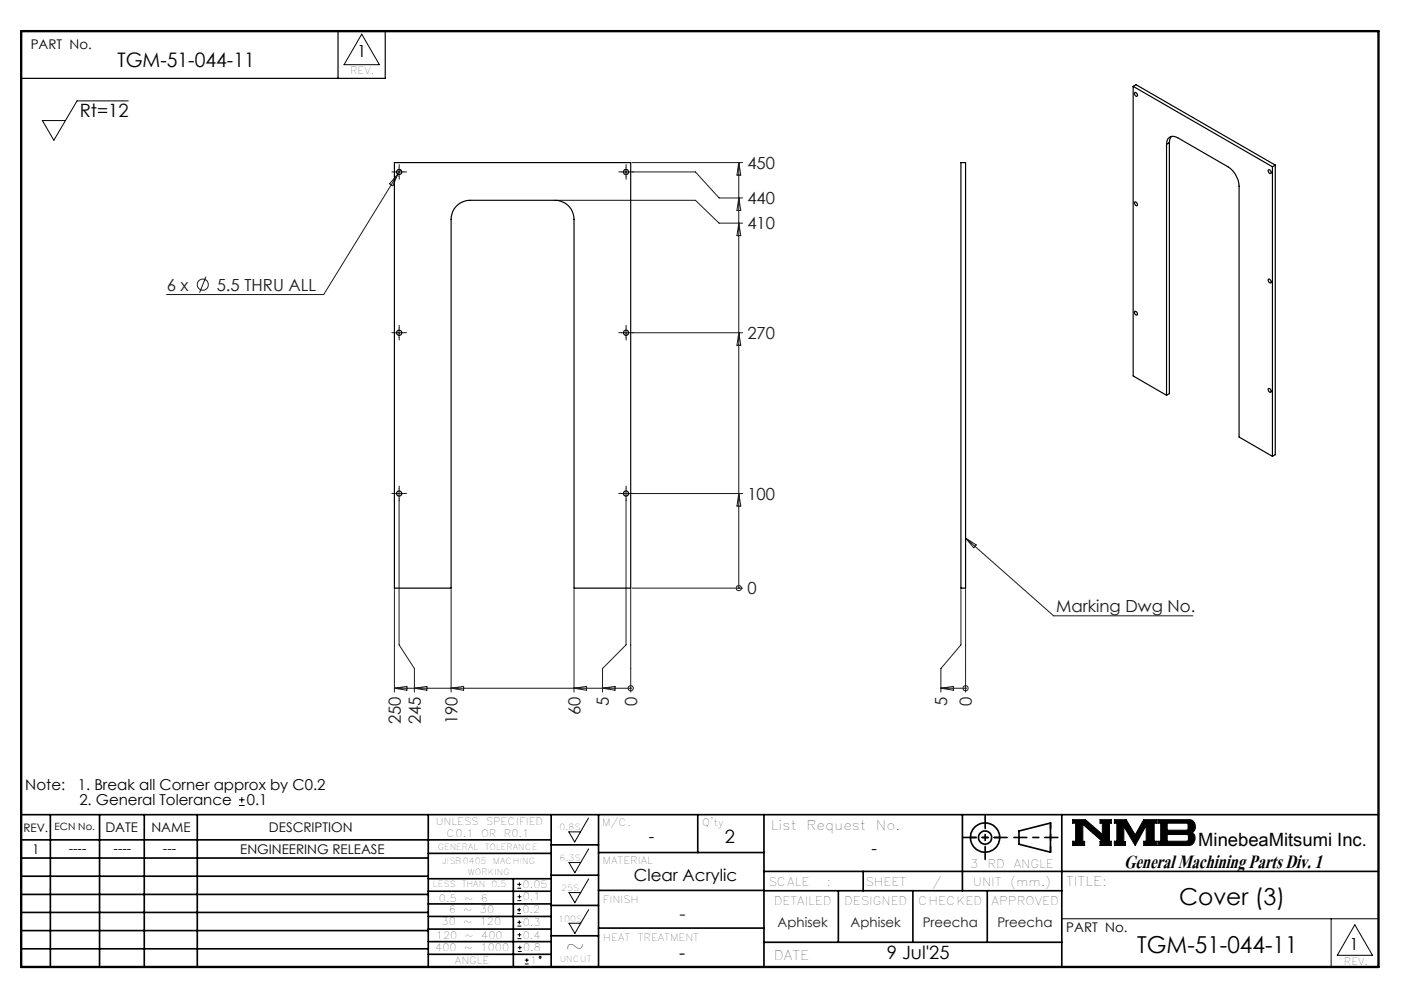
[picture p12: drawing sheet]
<svg xmlns="http://www.w3.org/2000/svg" width="297mm" height="210mm" viewBox="0 0 297 210" stroke-linecap="round" stroke-linejoin="round" font-family="sans-serif">
<g fill="none" stroke="#000" stroke-width=".21">
<path d="M76.5 7.2l3.8 6.5h-7.5zM27.1 21.3h-10.8l-4.9 8.4-2.4-4.2h4.9M50.6 170.3h1.2M50.6 169.1h1.2M51.2 168.5v1.2M120.3 175.9h2.5l-1.2 2.2zM124.5 173l-1.7 2.9M124.5 179.5l-1.7 2.9M226.9 173.3h2.7l3.6 3.2v-2.4h-.5v-.8h2.4v.8h-.4v3.8h.4v.9h-2.4v-.9h.5l-4.1-3.6v3.6h.3v.9h-2.5v-.9h.6v-3.8h-.6zM235.7 173.3h2.5l1.9 3.3 1.8-3.3h2.8v.8h-.5v3.8h.5v.9h-2.8v-.9h.6v-3.3l-2.4 4.2-2.4-4v3.2h.4v.8h-2.4v-.9h.6v-3.8h-.6zM244.9 173.3h6.6a1.47 1.47 0 0 1 1.3 1.2 1.47 1.47 0 0 1-.7 1.6 1.48 1.48 0 0 1 .7 1.6 1.48 1.48 0 0 1-1.4 1.1h-6.5v-.9h.6v-3.8h-.6zM246.9 174.1h4.1l.3 .2v1l-.3 .3h-4.1z"/>
<path d="M246.9 176.5h4.2l.3 .3v.8l-.4 .3h-4.1zM109.4 193.2h.8M109.4 192.4h.8M109.4 187.8h.8M109.4 187h.8M109.5 198.5h.8M109.5 197.7h.8M109.5 195.9h.8M109.5 195h.8M109.5 190.5h.8M109.5 189.6h.8M109.8 192v.8"/>
<path d="M109.9 194.7v.8M109.9 186.6v.8M109.9 189.2v.8M109.9 197.3v.8M110 200v.8M120.4 182.4h2.4l-1.2 2.2zM120.4 188.8h2.4l-1.2 2.1zM120.4 195.3h2.4l-1.2 2.1zM124.5 185.9l-1.7 2.9M124.5 192.4l-1.7 2.9M224.6 194.3h67M281.6 194.3v10.2"/>
<path d="M286.6 195.6l3.7 6.4h-7.4zM109.5 201.2h.8M109.5 200.4h.8M111 203.9h.8M111 203.1h.8M111.4 202.7v.8"/>
<circle cx="114.3" cy="202.5" r=".2"/>
</g>
<g fill="none" stroke="#000" stroke-width=".35">
<path d="M4.5 172.3h287.1M4.5 177.6h112.1M10.7 172.3v32.2M21.1 172.3v32.2M30.5 172.3v32.2M41.7 172.3v32.2M90.6 172.3v32.2M116.6 172.3v32.2M116.6 178.7h10M126.6 172.3v32.2M147.6 172.3v8M161.6 172.3v32.2"/>
<path d="M203.6 172.3v16.1M215.5 175.7l6.7-1.6v6.1l-6.7-1.7zM224.6 172.3v32.2M4.5 185.3h86.1M4.5 181.5h86.1M4.5 189.2h86.1M4.5 193h86.1M4.5 196.8h86.1M90.6 199.1h26M90.6 193.8h26M90.6 188.5h26M90.6 191.2h26"/>
<path d="M90.6 180.5h26M90.6 185.8h26M90.6 196.5h26M108.6 185.8v18.5M116.6 185.1h10M116.6 191.5h10M116.6 197.9h10M126.6 196.3h35M126.6 188.3h35M126.6 180.3h35M161.6 184.3h130M161.6 199.3h63"/>
<path d="M161.6 188.4h63M177.3 188.4v10.9M182.6 184.3v4.1M193.1 188.4v10.9M208.8 188.4v10.9M4.5 200.7h86.1M90.6 201.8h26"/>
<circle cx="208.4" cy="177.1" r="3.1"/>
<circle cx="208.4" cy="177.1" r="1.4"/>
</g>
<path d="M4.5 6.6h287.1" fill="none" stroke="#000" stroke-width=".21" stroke-dasharray="6.3 1.3 1.3 1.3" stroke-dashoffset="1.9"/>
<g fill="none" stroke="#000" stroke-width=".25">
<path d="M71.5 6.6v10M81.5 6.6v10h-77M239.7 18.3l29.5 17M239.7 18.3l.6-.4 29.5 17M239.7 18.3v61.2l7.1 4.1M240 19.6a.47 .47 0 0 1 .5 .2 .47 .47 0 0 1 0 .6l-.4-.3zM83.4 34.4h50v90h-12v-78a4 4 0 0 0-4-4h-18a4 4 0 0 0-4 4v78h-12zM203.3 34.4h1v90h-1zM246.8 30.5a1.46 1.46 0 0 1 .7-1.5 1.46 1.46 0 0 1 1.6 .1l10.7 6.2a5.2 5.2 0 0 1 2.3 4.1v53l7.1 4.1M246.8 30.5v53.1M247.4 30.2l-.6 .3M247.4 30.2v53l-.6 .4"/>
<path d="M247.8 28.8l-.3 .6-.1 .8M268.4 35.9a.5 .5 0 0 1 .4 .3 .5 .5 0 0 1-.1 .5 .56 .56 0 0 1-.3-.8zM269.2 35.3v61.2M269.8 34.9l-.6 .4M269.8 34.9v61.3l-.6 .3M240 42.7a.47 .47 0 0 1 .5 .3 .47 .47 0 0 1 0 .5l-.4-.2zM268.3 59.1a.45 .45 0 0 1 .5 .2 .45 .45 0 0 1-.1 .6l-.3-.3zM240 65.9a.46 .46 0 0 1 .5 .2 .46 .46 0 0 1 0 .6l-.4-.3zM268.3 82.2a.45 .45 0 0 1 .5 .2 .45 .45 0 0 1-.1 .6l-.3-.2z"/>
<circle cx="84.4" cy="36.4" r=".56"/>
<circle cx="132.4" cy="36.4" r=".55"/>
<circle cx="84.4" cy="70.4" r=".55"/>
<circle cx="132.4" cy="70.4" r=".54"/>
<circle cx="84.4" cy="104.4" r=".55"/>
<circle cx="132.4" cy="104.4" r=".54"/>
</g>
<path d="M205.3 177.1h6.2M222.2 174v6.2" fill="none" stroke="#000" stroke-width=".35" stroke-dasharray="15.2 1.3 1.3 1.3" stroke-dashoffset="14.1"/>
<path d="M203.8 177.1h9.2M208.4 172.5v9.2M214.5 177.1h9.3" fill="none" stroke="#000" stroke-width=".35" stroke-dasharray="15.2 1.3 1.3 1.3" stroke-dashoffset="12.5"/>
<path d="M4.5 6.6h287.1v197.9h-287.1z" fill="none" stroke="#000" stroke-width=".5"/>
<path d="M226.9 173.3v.8h.6v3.8h-.6v.9h2.5v-.9h-.3v-3.6l4.1 3.6h-.5v.9h2.4v-.9h-.4v-3.8h.4v-.8h-2.4v.8h.5v2.4l-3.6-3.2zM235.7 173.3v.8h.6v3.8h-.6v.9h2.4v-.8h-.4v-3.2l2.4 4 2.4-4.2v3.3h-.6v.9h2.8v-.9h-.5v-3.8h.5v-.8h-2.8l-1.8 3.3-1.9-3.3zM246.9 176.5h4.2l.3 .2v1l-.3 .2h-4.2zM244.9 173.3v.8h.6v3.8h-.6v.9h6.9l.7-.5 .3-.9-.1-.7-.6-.6a1.48 1.48 0 0 0 .7-1.6 1.48 1.48 0 0 0-1.3-1.2zM246.9 174.1h4.1l.3 .2v1.1l-.2 .2h-4.2z" fill-rule="evenodd" fill="#000"/>
<g fill="none" stroke="#191924" stroke-width=".21">
<path d="M83.4 36.4h2M84.1 36.9l-15.6 25.4h-33.3M84.1 36.9l-1 2.4-.7-.4zM84.4 35.4v2M84.7 35.9l-.6 1M131.4 36.4h2M132.4 35.4v2M133.7 34.4h23.4M133.8 36.4h13.3l5 5.5h5M156.3 34.4v90M156.3 34.4l.4 2.6h-.8zM43.6 58.5l-1.4 3.4"/>
<path d="M117.7 42.4h29.4l5 4.8h5M156.3 41.9l.4 2.6h-.8zM156.3 47.2l.4 2.6h-.8zM83.4 70.4h2M84.4 69.4v2M131.4 70.4h2M132.4 69.4v2M133.8 70.4h23.3M156.3 70.4l.4 2.6h-.8zM83.4 104.4h2M84.4 103.4v2M84.4 105.7v30.7l3.3 5v5"/>
<path d="M131.4 104.4h2M132.4 103.4v2M132.4 105.7v30.7l-4.9 5v5M133.8 104.4h23.3M156.3 104.4l.4 2.6h-.8zM204.3 113.8l18.6 16.4h29.4M204.3 113.8l2.2 1.4-.5 .6zM83.4 124.7v21.7M95.4 124.7v21.7M121.4 124.7v21.7M133.4 124.7v21.7M133.7 124.4h23.4"/>
<path d="M156.3 124.4h.1M203.3 124.7v11.7l-4.3 5v5M204.3 124.7v21.7M83.4 145.5h50M83.4 145.5l2.7-.3v.8zM87.7 145.5l2.6-.3v.8zM95.4 145.5l2.7-.3v.8zM121.4 145.5l2.7-.3v.8zM127.5 145.5l2.6-.3v.8zM133.4 145.5h.1M199 145.5h5.3M199 145.5l2.7-.3v.8z"/>
<path d="M204.3 145.5h.1"/>
<circle cx="42.9" cy="60.2" r="1.18"/>
<circle cx="156.3" cy="124.4" r=".56"/>
<circle cx="133.4" cy="145.5" r=".55"/>
<circle cx="204.2" cy="145.6" r=".54"/>
</g>
<g fill="none" stroke="#191924" stroke-width=".21" stroke-dasharray="15.2 1.3 1.3 1.3">
<path d="M83.4 36.4h-.5M84.4 35.4v-.6M84.4 37.4v.5M85.4 36.4h.6M131.4 36.4h-.5M132.4 35.4v-.6M132.4 37.4v.5M133.4 36.4h.6M83.4 70.4h-.5M84.4 69.4v-.6M84.4 71.4v.5M85.4 70.4h.6"/>
<path d="M131.4 70.4h-.5M132.4 69.4v-.6M132.4 71.4v.5M133.4 70.4h.6M83.4 104.4h-.5M84.4 103.4v-.6M84.4 105.4v.5M85.4 104.4h.6M131.4 104.4h-.5M132.4 103.4v-.6M132.4 105.4v.5M133.4 104.4h.6"/>
</g>
<text font-size="6.2" x="237.8" y="183.6">General Machining Parts Div. 1</text>
<g font-size="4.9">
<text x="249.4" y="191.4">Cover (3)</text>
<text x="119.6" y="201.8">~</text>
<text x="240.6" y="201.5">TGM-51-044-11</text>
</g>
<text font-size="4.2" x="24.8" y="14.3">TGM-51-044-11</text>
<g font-size="3.9">
<text x="16.9" y="24.6">Rt=12</text>
<text x="153.3" y="178.4">2</text>
<text x="253.5" y="178.9">MinebeaMitsumi Inc.</text>
<text x="143.7" y="202.9">-</text>
<text x="187.6" y="202.9">9 Jul'25</text>
</g>
<text font-size="3.9" fill="#191924" x="143.7" y="194.6">-</text>
<g font-size="3.5">
<text x="75.6" y="12.1">1</text>
<text x="137.3" y="178.2">-</text>
<text x="184.4" y="180.5">-</text>
<text x="134.1" y="186.3">Clear Acrylic</text>
<text x="285.5" y="200.9">1</text>
</g>
<g font-size="3.5" fill="#191924">
<text x="158.1" y="35.7">450</text>
<text x="158.1" y="43.2">440</text>
<text x="158.1" y="48.5">410</text>
<text x="35.3" y="61.5">6 x</text>
<text x="45.8" y="61.5">5.5 THRU ALL</text>
<text x="158.1" y="71.7">270</text>
<text x="158.1" y="105.7">100</text>
<text x="158.1" y="125.7">0</text>
<text x="223.4" y="129.4">Marking Dwg No.</text>
<text x="128.8" y="149.3" transform="rotate(-90 128.8 149.3)">5</text>
<text x="134.8" y="149.3" transform="rotate(-90 134.8 149.3)">0</text>
<text x="200.4" y="149.3" transform="rotate(-90 200.4 149.3)">5</text>
<text x="205.6" y="149.3" transform="rotate(-90 205.6 149.3)">0</text>
<text x="84.8" y="153.2" transform="rotate(-90 84.8 153.2)">250</text>
<text x="89" y="153.2" transform="rotate(-90 89 153.2)">245</text>
<text x="96.8" y="153.2" transform="rotate(-90 96.8 153.2)">190</text>
<text x="122.8" y="151.2" transform="rotate(-90 122.8 151.2)">60</text>
</g>
<g font-size="3.2">
<text x="5.4" y="167.2">Note:</text>
<text x="16.4" y="167.2">1. Break all Corner approx by C0.2</text>
<text x="16.8" y="170.3">2. General Tolerance</text>
<text x="52.2" y="170.3">0.1</text>
</g>
<g font-size="2.8">
<text x="6.5" y="10.4">PART No.</text>
<text x="22.3" y="175.9">DATE</text>
<text x="32" y="175.9">NAME</text>
<text x="56.9" y="175.9">DESCRIPTION</text>
<text x="163.1" y="175.4">List</text>
<text x="170.6" y="175.4">Request</text>
<text x="185.3" y="175.4">No.</text>
<text x="6.8" y="180.6">1</text>
<text x="14.5" y="180.3">----</text>
<text x="24" y="180.3">----</text>
<text x="34.5" y="180.3">---</text>
<text x="50.8" y="180.7">ENGINEERING RELEASE</text>
<text x="225.5" y="187.3">TITLE:</text>
<text x="225.6" y="197.2">PART No.</text>
<text x="163.7" y="203">DATE</text>
</g>
<g font-size="2.8" fill="#191924">
<text x="164.5" y="196.1">Aphisek</text>
<text x="179.9" y="196.1">Aphisek</text>
<text x="195.2" y="196.1">Preecha</text>
<text x="211" y="196.1">Preecha</text>
</g>
<g font-size="2.5">
<text x="4.9" y="175.9">REV.</text>
<text x="205.2" y="183.6">3</text>
<text x="208.9" y="183.6">RD</text>
<text x="214.4" y="183.6">ANGLE</text>
<text x="162.5" y="187.3">SCALE</text>
<text x="163.7" y="191.5">DETAILED</text>
<text x="174.9" y="187.3">:</text>
<text x="178.6" y="191.5">DESIGNED</text>
<text x="183.1" y="187.3">SHEET</text>
<text x="194.2" y="191.5">CHECKED</text>
<text x="197.2" y="187.3">/</text>
<text x="205.8" y="187.3">UNIT</text>
<text x="209.8" y="191.5">APPROVED</text>
<text x="213.7" y="187.3">(mm.)</text>
</g>
<g font-size="2.1">
<text x="74.1" y="15.7">REV.</text>
<text x="11.6" y="175.6">ECN No.</text>
<text x="92.2" y="174.5">UNLESS</text>
<text x="94.5" y="177.1">C0.1</text>
<text x="101.8" y="177.1">OR</text>
<text x="102.8" y="174.5">SPECIFIED</text>
<text x="106.6" y="177.1">R0.1</text>
<text x="127.3" y="174.7">M/C.</text>
<text x="148.6" y="174.8">Q'ty</text>
<text x="127.5" y="182.8">MATERIAL</text>
<text x="92.8" y="190.8">0.5</text>
<text x="98.2" y="190.8">~</text>
<text x="101.7" y="190.8">6</text>
<text x="110.6" y="187.8">0.05</text>
<text x="110.6" y="190.4">0.1</text>
<text x="127.6" y="190.9">FINISH</text>
<text x="93.4" y="195.7">30</text>
<text x="94.9" y="193">6</text>
<text x="98" y="195.7">~</text>
<text x="98" y="193">~</text>
<text x="101.5" y="195.7">120</text>
<text x="101.5" y="193">30</text>
<text x="110.5" y="193.2">0.2</text>
<text x="110.6" y="195.9">0.3</text>
<text x="92.1" y="201.1">400</text>
<text x="92.2" y="198.6">120</text>
<text x="96.2" y="203.9">ANGLE</text>
<text x="98.2" y="201.1">~</text>
<text x="98.3" y="198.6">~</text>
<text x="101.7" y="201.1">1000</text>
<text x="101.8" y="198.6">400</text>
<text x="110.6" y="198.5">0.4</text>
<text x="110.7" y="201.2">0.8</text>
<text x="112.1" y="203.9">1</text>
<text x="127.6" y="199">HEAT</text>
<text x="134.9" y="199">TREATMENT</text>
<text x="284.3" y="204.1">REV.</text>
</g>
<g font-size="1.8">
<text x="92.6" y="179.7">GENERAL</text>
<text x="102.5" y="179.7">TOLERANCE</text>
<text x="118.4" y="175.6">0.8S</text>
<text x="93.5" y="182.6">JISB0405</text>
<text x="99" y="185">WORKING</text>
<text x="104.3" y="182.6">MACHING</text>
<text x="118.4" y="182.1">6.3S</text>
<text x="91.6" y="187.6">LESS</text>
<text x="97.7" y="187.6">THAN</text>
<text x="104" y="187.6">0.5</text>
<text x="118.7" y="188.4">25S</text>
<text x="118.1" y="194.9">100S</text>
<text x="118.4" y="203.4">UNCUT</text>
</g>
</svg>
